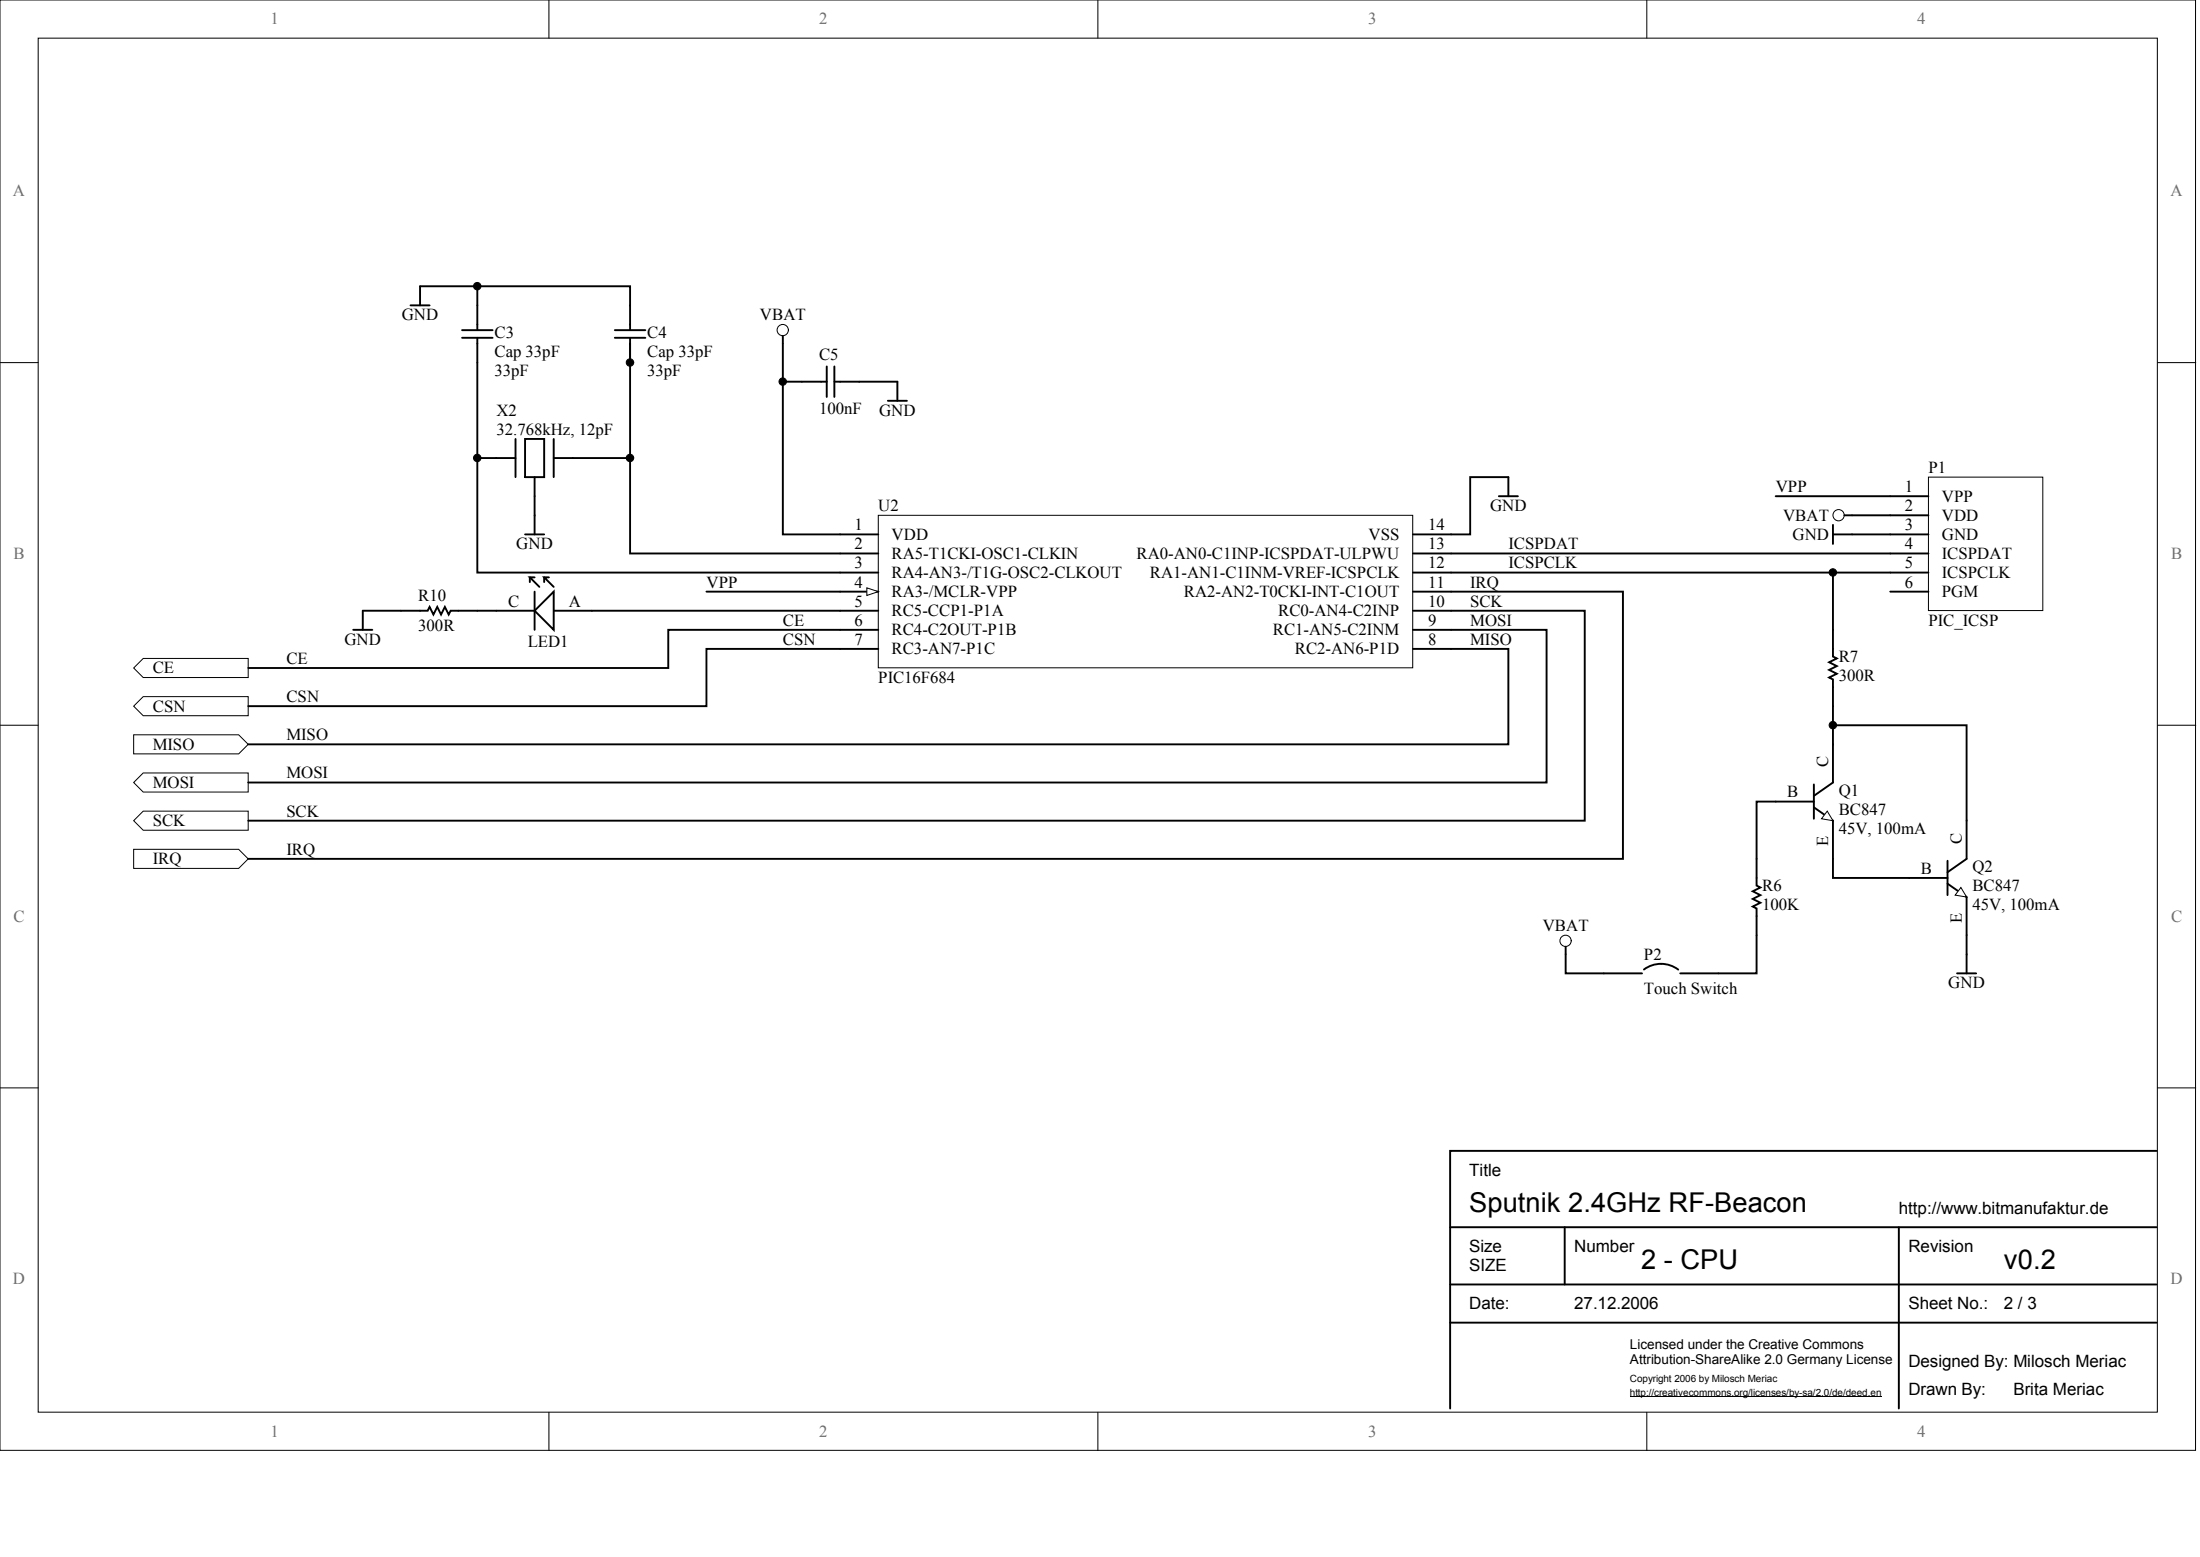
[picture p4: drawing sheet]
<svg xmlns="http://www.w3.org/2000/svg" width="840mm" height="594mm" viewBox="0 0 840 594" stroke-linecap="round" stroke-linejoin="round" font-family="sans-serif">
<g fill="#fff" stroke="#000" stroke-width=".38">
<path d="M0 0h837.9v553.4h-837.9z"/>
<path d="M14.6 14.6h808.7v524.2h-808.7z"/>
</g>
<g fill="none" stroke="#000" stroke-width=".38">
<path d="M209.5 0v14.6M419 0v14.6M628.5 0v14.6M0 138.4h14.6M823.4 138.4h14.6M0 276.7h14.6M823.4 276.7h14.6M0 415.1h14.6M823.4 415.1h14.6M209.5 538.9v14.6M419 538.9v14.6M628.5 538.9v14.6"/>
<circle cx="298.7" cy="125.9" r="2.15"/>
<circle cx="701.7" cy="196.6" r="2.15"/>
</g>
<path d="M298.8 128.2v75.7h21.8M572 189.3h7.3M575.7 189.3v-7.2h-14.6v21.8h-7.3M703.9 196.6h17.5M553.8 211.2h167.6M553.8 218.5h167.6M699.5 200.3v7.2M699.5 203.9h21.9" fill="none" stroke="#000" stroke-width=".73"/>
<g fill="#fff" stroke="#000" stroke-width=".38">
<path d="M51 298.6l3.7-3.7h40v7.3h-40z" fill-rule="evenodd"/>
<path d="M51 280.4h40.1l3.6 3.6-3.6 3.6h-40.1z" fill-rule="evenodd"/>
<path d="M51 324.1h40.1l3.6 3.6-3.6 3.6h-40.1z" fill-rule="evenodd"/>
<path d="M51 313.1l3.7-3.6h40v7.3h-40z" fill-rule="evenodd"/>
<path d="M51 254.9l3.7-3.7h40v7.3h-40z" fill-rule="evenodd"/>
<path d="M51 269.4l3.7-3.6h40v7.3h-40z" fill-rule="evenodd"/>
</g>
<path d="M315.5 139.8v11.7M318.4 139.8v11.7M306 145.6h9.5M318.4 145.6h9.5M338.8 152.9h7.3M342.5 145.6v7.3M677.7 189.3h43.7" fill="none" stroke="#000" stroke-width=".73"/>
<path d="M736 182.1h43.6v50.9h-43.6z" fill="#fff" stroke="#000" stroke-width=".38"/>
<g fill="none" stroke="#000" stroke-width=".73">
<path d="M721.4 189.3h14.6M721.4 196.6h14.6M721.4 203.9h14.6M721.4 211.2h14.6M721.4 218.5h14.6M189.5 233h14.5M211.3 233h109.3M553.8 233h51v80.1h-510.1M721.4 225.7h14.6M320.6 240.3h-65.6v14.6h-160.3M320.6 247.6h-51v21.8h-174.9M553.8 240.3h36.4v58.3h-495.5"/>
<path d="M553.8 247.6h21.9v36.4h-481"/>
</g>
<path d="M204 233l7.3-7.3v14.6z" fill="#fff" stroke="#000" stroke-width=".73"/>
<g fill="none" stroke="#000" stroke-width=".73">
<path d="M182.2 138.4v80.1h138.4M240.5 131.1v80.1h80.1M189.5 233h-17.5l-.8 1.5-1.4-2.9-1.5 2.9-1.4-2.9-1.5 2.9-1.4-2.9-.8 1.4h-24.8v7.3M202.2 220.3v1.8M204 220.3h-1.8l3.7 3.6M204 225.7v14.6M207.7 220.3v1.8M209.5 220.3h-1.8l3.6 3.6M269.6 225.7h51M553.8 225.7h65.6v102h-524.7M134.8 240.3h7.3M823 439.1h-269.6v98.3"/>
<path d="M553.4 468.3h269.6M597.2 468.3v21.8M724.7 468.3v69.1M553.4 490.1h269.6M553.4 504.7h269.6"/>
</g>
<path d="M622.1 533h96" fill="none" stroke="#000" stroke-width=".38"/>
<path d="M335.2 196.6h204v58.2h-204z" fill="#fff" stroke="#000" stroke-width=".38"/>
<path d="M320.6 203.9h14.6M320.6 211.2h14.6M320.6 218.5h14.6M320.6 225.7h14.6" fill="none" stroke="#000" stroke-width=".73"/>
<path d="M330.8 224.3l4.4 1.4-4.4 1.5z" fill="#fff" stroke="#000" stroke-width=".38"/>
<g fill="none" stroke="#000" stroke-width=".73">
<path d="M539.2 218.5h14.6M539.2 211.2h14.6M539.2 203.9h14.6M320.6 233h14.6M539.2 233h14.6M539.2 225.7h14.6M320.6 240.3h14.6M320.6 247.6h14.6M539.2 240.3h14.6M539.2 247.6h14.6M692.2 299.3v13.1M699.5 284v14.6l-7.3 5.1"/>
<path d="M677.7 305.9h14.5M692.2 308l7.3 5.1v14.6"/>
</g>
<path d="M697.3 309.5l2.2 3.6-4.3-.7z" fill="#fff" stroke="#000" stroke-width=".38"/>
<path d="M750.5 313.1v14.6l-7.2 5.1M728.7 335h14.6M743.3 337.2l7.2 5.1v14.5M743.3 328.4v13.1" fill="none" stroke="#000" stroke-width=".73"/>
<path d="M748.4 338.6l2.1 3.7-4.3-.8z" fill="#fff" stroke="#000" stroke-width=".38"/>
<g fill="none" stroke="#000" stroke-width=".73">
<path d="M156.7 116.5h7.3M160.3 116.5v-7.3h80.2v16.8M182.2 109.2v16.8M176.3 128.9h11.7M176.3 126h11.7M182.2 128.9v9.5M234.6 128.9h11.7M234.6 126h11.7M240.5 128.9v9.5M298.8 145.6h7.2M327.9 145.6h14.6M182.2 174.8h14.5"/>
<path d="M196.7 167.5v14.6M200.4 167.5h7.3v14.6h-7.3zM211.3 174.8h29.2M211.3 167.5v14.6M204 182.1v21.8M200.4 203.9h7.3M699.5 218.5v32l1.5 .7-2.9 1.5 2.9 1.4-2.9 1.5 2.9 1.5-2.9 1.4 1.4 .7v24.8M699.5 276.7h51v36.4M677.7 305.9h-7.3v32l1.4 .7-2.9 1.5 2.9 1.4-2.9 1.5 2.9 1.4-2.9 1.5 1.5 .7v24.8h-29.2M699.5 327.7v7.3h29.2M750.5 356.8v14.6M597.5 361.2v10.2h29.2"/>
<path d="M627.4 369.9a10.9 10.9 0 0 1 13.1 .1M746.9 371.4h7.3"/>
</g>
<circle cx="597.5" cy="359" r="2.15" fill="none" stroke="#000" stroke-width=".38"/>
<g fill="#000" stroke="#000" stroke-width=".38">
<circle cx="182.1" cy="109.2" r="1.42"/>
<circle cx="240.4" cy="138.3" r="1.42"/>
<circle cx="298.7" cy="145.6" r="1.42"/>
<circle cx="182.1" cy="174.7" r="1.42"/>
<circle cx="240.4" cy="174.7" r="1.42"/>
<circle cx="699.5" cy="218.4" r="1.42"/>
<circle cx="699.5" cy="276.7" r="1.42"/>
</g>
<g font-size="10.4">
<text x="560.7" y="462.4">Sputnik 2.4GHz RF-Beacon</text>
<text x="626.3" y="484.2">2 - CPU</text>
<text x="764.8" y="484.2">v0.2</text>
</g>
<g font-size="6.5">
<text x="560.7" y="448.6">Title</text>
<text x="724.7" y="463.2">http://www.bitmanufaktur.de</text>
<text x="560.7" y="477.8">Size</text>
<text x="600.8" y="477.8">Number</text>
<text x="728.3" y="477.8">Revision</text>
<text x="560.7" y="485">SIZE</text>
<text x="560.7" y="499.6">Date:</text>
<text x="600.8" y="499.6">27.12.2006</text>
<text x="728.3" y="499.6">Sheet No.:</text>
<text x="764.8" y="499.6">2 / 3</text>
<text x="728.3" y="521.5">Designed By: Milosch Meriac</text>
<text x="728.3" y="532.4">Drawn By:</text>
<text x="768.4" y="532.4">Brita Meriac</text>
</g>
<g font-size="6.4" fill="#716f64">
<text x="103.2" y="9.3">1</text>
<text x="312.7" y="9.3">2</text>
<text x="522.2" y="9.3">3</text>
<text x="731.7" y="9.3">4</text>
<text x="5" y="74.9">A</text>
<text x="828.4" y="74.9">A</text>
<text x="5.2" y="213.3">B</text>
<text x="828.6" y="213.3">B</text>
<text x="5.2" y="351.6">C</text>
<text x="828.6" y="351.6">C</text>
<text x="5" y="490">D</text>
<text x="828.4" y="490">D</text>
<text x="103.2" y="548.2">1</text>
<text x="312.7" y="548.2">2</text>
<text x="522.2" y="548.2">3</text>
<text x="731.7" y="548.2">4</text>
</g>
<g font-size="6.4">
<text x="153.3" y="122.2">GND</text>
<text x="290" y="122.2">VBAT</text>
<text x="188.7" y="128.8">C3</text>
<text x="247" y="128.8">C4</text>
<text x="188.7" y="136.1">Cap 33pF</text>
<text x="247" y="136.1">Cap 33pF</text>
<text x="312.6" y="137.5">C5</text>
<text x="188.7" y="143.3">33pF</text>
<text x="247" y="143.3">33pF</text>
<text x="189.5" y="158.6">X2</text>
<text x="312.6" y="157.9">100nF</text>
<text x="335.5" y="158.6">GND</text>
<text x="189.5" y="165.9">32.768kHz, 12pF</text>
<text x="736" y="180.5">P1</text>
<text x="677.7" y="187.8">VPP</text>
<text x="726.9" y="187.8">1</text>
<text x="741.1" y="191.4">VPP</text>
<text x="335.2" y="195">U2</text>
<text x="568.7" y="195">GND</text>
<text x="726.9" y="195">2</text>
<text x="326.2" y="202.3">1</text>
<text x="545.1" y="202.3">14</text>
<text x="680.5" y="198.7">VBAT</text>
<text x="726.9" y="202.3">3</text>
<text x="741.1" y="198.7">VDD</text>
<text x="197" y="209.6">GND</text>
<text x="326.2" y="209.6">2</text>
<text x="340.3" y="206">VDD</text>
<text x="522.3" y="206">VSS</text>
<text x="545.1" y="209.6">13</text>
<text x="575.7" y="209.6">ICSPDAT</text>
<text x="684.1" y="206">GND</text>
<text x="726.9" y="209.6">4</text>
<text x="741.1" y="206">GND</text>
<text x="340.3" y="213.3">RA5-T1CKI-OSC1-CLKIN</text>
<text x="433.8" y="213.3">RA0-AN0-C1INP-ICSPDAT-ULPWU</text>
<text x="741.1" y="213.3">ICSPDAT</text>
<text x="326.2" y="216.9">3</text>
<text x="340.3" y="220.5">RA4-AN3-/T1G-OSC2-CLKOUT</text>
<text x="438.9" y="220.5">RA1-AN1-C1INM-VREF-ICSPCLK</text>
<text x="545.1" y="216.9">12</text>
<text x="575.7" y="216.9">ICSPCLK</text>
<text x="726.9" y="216.9">5</text>
<text x="741.1" y="220.5">ICSPCLK</text>
<text x="269.6" y="224.2">VPP</text>
<text x="326.2" y="224.2">4</text>
<text x="340.3" y="227.8">RA3-/MCLR-VPP</text>
<text x="451.9" y="227.8">RA2-AN2-T0CKI-INT-C1OUT</text>
<text x="545.1" y="224.2">11</text>
<text x="561.1" y="224.2">IRQ</text>
<text x="726.9" y="224.2">6</text>
<text x="741.1" y="227.8">PGM</text>
<text x="159.6" y="229.3">R10</text>
<text x="193.9" y="231.5">C</text>
<text x="217.1" y="231.5">A</text>
<text x="326.2" y="231.5">5</text>
<text x="545.1" y="231.5">10</text>
<text x="561.1" y="231.5">SCK</text>
<text x="298.8" y="238.7">CE</text>
<text x="326.2" y="238.7">6</text>
<text x="340.3" y="235.1">RC5-CCP1-P1A</text>
<text x="487.9" y="235.1">RC0-AN4-C2INP</text>
<text x="545.1" y="238.7">9</text>
<text x="561.1" y="238.7">MOSI</text>
<text x="736" y="238.7">PIC_ICSP</text>
<text x="159.6" y="240.9">300R</text>
<text x="340.3" y="242.4">RC4-C2OUT-P1B</text>
<text x="485.8" y="242.4">RC1-AN5-C2INM</text>
<text x="131.5" y="246">GND</text>
<text x="201.5" y="246.7">LED1</text>
<text x="298.8" y="246">CSN</text>
<text x="326.2" y="246">7</text>
<text x="340.3" y="249.7">RC3-AN7-P1C</text>
<text x="494.2" y="249.7">RC2-AN6-P1D</text>
<text x="545.1" y="246">8</text>
<text x="561.1" y="246">MISO</text>
<text x="58.3" y="256.9">CE</text>
<text x="109.3" y="253.3">CE</text>
<text x="701.7" y="252.6">R7</text>
<text x="335.2" y="260.6">PIC16F684</text>
<text x="701.7" y="259.9">300R</text>
<text x="109.3" y="267.9">CSN</text>
<text x="58.3" y="271.5">CSN</text>
<text x="58.3" y="286.1">MISO</text>
<text x="109.3" y="282.4">MISO</text>
<text x="109.3" y="297">MOSI</text>
<text x="58.3" y="300.6">MOSI</text>
<text x="682.1" y="304.3">B</text>
<text x="701.7" y="303.6">Q1</text>
<text x="109.3" y="311.6">SCK</text>
<text x="701.7" y="310.8">BC847</text>
<text x="58.3" y="315.2">SCK</text>
<text x="701.7" y="318.1">45V, 100mA</text>
<text x="58.3" y="329.8">IRQ</text>
<text x="109.3" y="326.1">IRQ</text>
<text x="733.1" y="333.4">B</text>
<text x="752.7" y="332.7">Q2</text>
<text x="672.6" y="340">R6</text>
<text x="752.7" y="340">BC847</text>
<text x="672.6" y="347.2">100K</text>
<text x="752.7" y="347.2">45V, 100mA</text>
<text x="588.8" y="355.3">VBAT</text>
<text x="627.4" y="366.2">P2</text>
<text x="743.5" y="377.1">GND</text>
<text x="627.4" y="379.3">Touch Switch</text>
</g>
<g font-size="6.3">
<text x="697.7" y="292.7" transform="rotate(-90 697.7 292.7)">C</text>
<text x="697.7" y="323" transform="rotate(-90 697.7 323)">E</text>
<text x="748.7" y="321.9" transform="rotate(-90 748.7 321.9)">C</text>
<text x="748.7" y="352.1" transform="rotate(-90 748.7 352.1)">E</text>
</g>
<g font-size="5.2">
<text x="622.1" y="514.6">Licensed under the Creative Commons</text>
<text x="622.1" y="520.4">Attribution-ShareAlike 2.0 Germany License</text>
</g>
<g font-size="3.8">
<text x="622.1" y="527.2">Copyright 2006 by Milosch Meriac</text>
<text x="622.1" y="532.7">http://creativecommons.org/licenses/by-sa/2.0/de/deed.en</text>
</g>
</svg>
